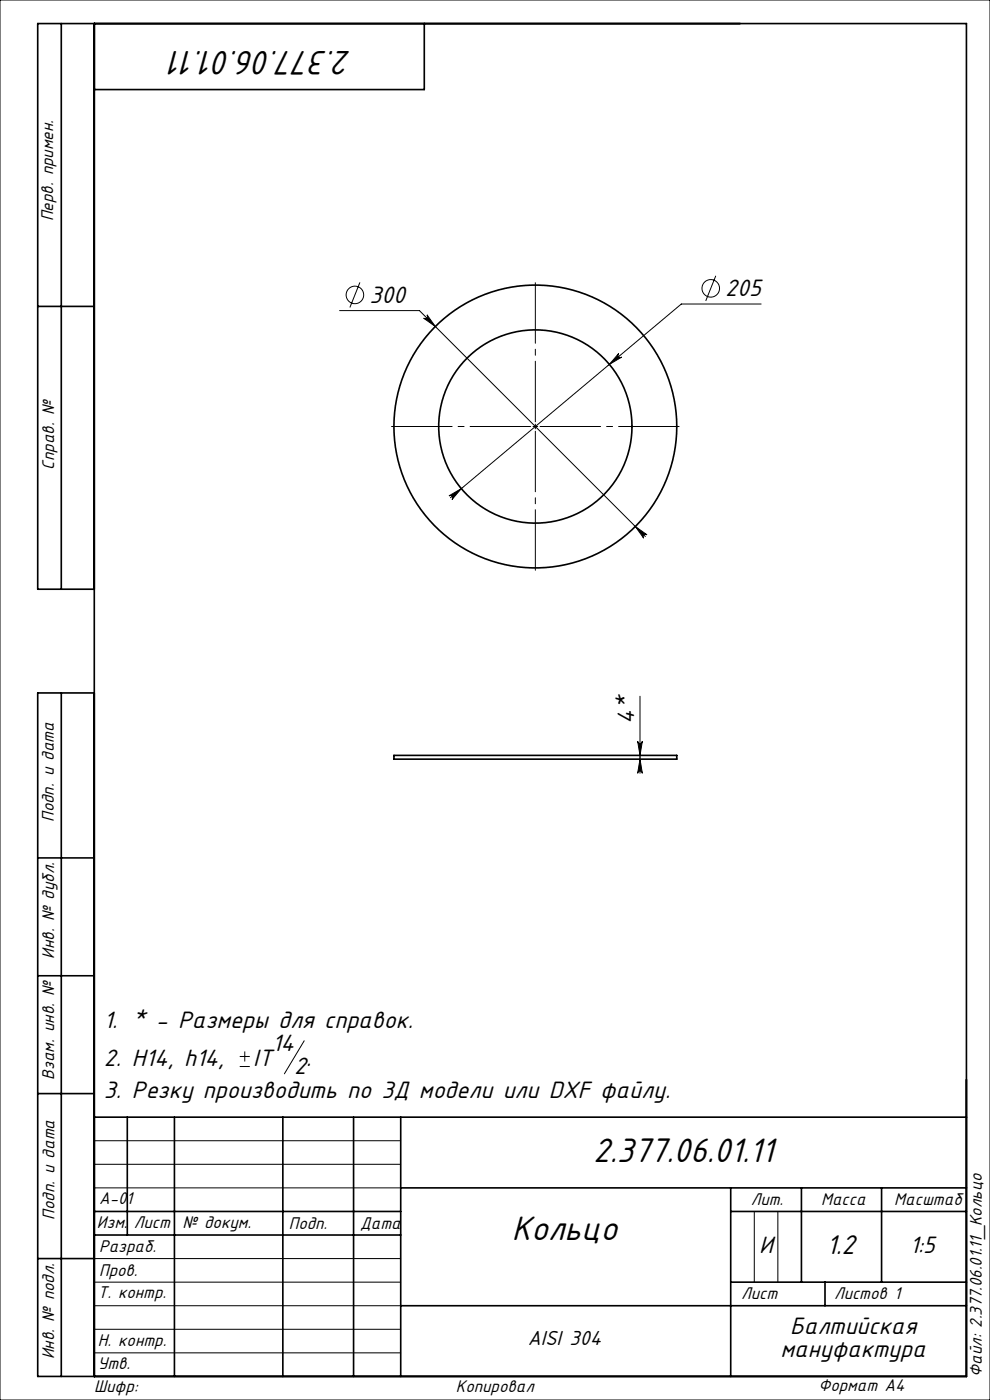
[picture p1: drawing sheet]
<svg xmlns="http://www.w3.org/2000/svg" width="210mm" height="297mm" viewBox="0 0 210 297" stroke-linecap="round" stroke-linejoin="round" font-family="sans-serif">
<g fill="none" stroke="#000" stroke-width=".21">
<path d="M0 0h210v297h-210zM76.3 59.9l-2.1 5.3M151.8 58.5l-2.1 5.3M72 65.9h17l47.9 47.9M89.9 67.5a.5 .5 0 0 0 .7 0 .5 .5 0 0 0 0-.7l1.7 2.5zM131.2 75a.5 .5 0 0 0 0 .7 .5 .5 0 0 0 .7 .1l-2.6 1.5zM161.5 64.5h-17l-48.9 41.1M113.1 90.5h1M113.6 90v1M95.2 105.2l2.7-1.5-2 2.3a.5 .5 0 0 0 0-.7 .5 .5 0 0 0-.7-.1zM134.8 111.7l2.4 1.8a.5 .5 0 0 0-.6 0 .5 .5 0 0 0-.1 .7zM135.3 157.3a.5 .5 0 0 0 .5 .4 .5 .5 0 0 0 .5-.4l-.5 3z"/>
<path d="M135.8 147.7v16.4M135.8 161.1l.5 3a.5 .5 0 0 0-.5-.5 .5 .5 0 0 0-.5 .5zM50.9 226.3h2.1M50.9 224.1h2.1M51.9 223.1v2.1M64.5 220.8l-4.2 7M20 242h65M20 247h65M20 252h65M160 257v15M165 257v15M20 277h65"/>
<path d="M20 272h65M20 267h65M20 287h65M20 282h65"/>
<circle cx="75.3" cy="62.6" r="1.86"/>
<circle cx="150.8" cy="61.2" r="1.86"/>
</g>
<path d="M112.6 90.5h-29.5M113.6 89.5v-29.5M113.6 91.5v29.5M114.6 90.5h29.5" fill="none" stroke="#000" stroke-width=".21" stroke-dasharray="15.2 1.3 1.3 1.3" stroke-dashoffset="2.4"/>
<g fill="none" stroke="#000" stroke-width=".35">
<path d="M13 5v120M20 5v287M90 5v14h-70M8 65h12M20 125h-12v-120h197v287h-197v-145h12M13 147v145M83.6 160.3h60v.8h-60zM8 182h12M8 207h12M8 232h12M20 237h185M27 237v25"/>
<path d="M37 237v55M60 237v55M75 237v55M85 237v55M20 257h65M85 252h120M155 252v40M155 257h50M170 252v20M187 252v20M8 267h12M20 262h65"/>
<path d="M85 277h120M155 272h50M175 272v5"/>
<circle cx="113.6" cy="90.5" r="20.5"/>
<circle cx="113.6" cy="90.5" r="30"/>
</g>
<g fill="#000">
<path d="M95.2 105.2a.5 .5 0 0 1 .7 .1 .5 .5 0 0 1 0 .7l2-2.3zM131.2 75l-1.9 2.3 2.6-1.5a.5 .5 0 0 1-.7-.1 .5 .5 0 0 1 0-.7zM134.8 111.7l1.7 2.5a.5 .5 0 0 1 .1-.7 .5 .5 0 0 1 .6 0zM89.9 67.5l2.4 1.8-1.7-2.5a.5 .5 0 0 1 0 .7 .5 .5 0 0 1-.7 0z"/>
<path d="M135.8 161.1l.5 3a.5 .5 0 0 0-.5-.5 .5 .5 0 0 0-.5 .5zM135.3 157.3a.5 .5 0 0 0 .5 .4 .5 .5 0 0 0 .5-.4l-.5 3z"/>
</g>
<g font-size="8">
<text x="74.5" y="10.7" transform="rotate(-180 74.5 10.7)">2.377.06.01.11</text>
<text x="125.8" y="246.6">2.377.06.01.11</text>
<text x="108.6" y="263.1">Кольцо</text>
</g>
<text font-size="6.4" x="175.3" y="266">1.2</text>
<g font-size="5.6">
<text x="78.4" y="64.3">300</text>
<text x="153.8" y="62.9">205</text>
<text x="134.5" y="153.5" transform="rotate(-90 134.5 153.5)">4*</text>
<text x="22" y="218.1">1. * - Размеры для справок.</text>
<text x="22" y="226.2">2. Н14, h14,</text>
<text x="53.7" y="226.2">IT</text>
<text x="57.7" y="223">14</text>
<text x="62.4" y="227.9">2</text>
<text x="65" y="226.2">.</text>
<text x="22" y="232.8">3. Резку производить по 3Д модели или DXF файлу.</text>
<text x="161.1" y="265.7">И</text>
<text x="193" y="265.8">1:5</text>
<text x="165.6" y="288">мануфактура</text>
<text x="167.6" y="283.1">Балтийская</text>
</g>
<text font-size="4.8" x="111.9" y="285.4">AISI 304</text>
<g font-size="4">
<text x="11.3" y="46.9" transform="rotate(-90 11.3 46.9)">Перв. примен.</text>
<text x="11.5" y="99.6" transform="rotate(-90 11.5 99.6)">Справ. №</text>
<text x="11.4" y="174.4" transform="rotate(-90 11.4 174.4)">Подп. и дата</text>
<text x="11.5" y="203.4" transform="rotate(-90 11.5 203.4)">Инв. № дубл.</text>
<text x="11.5" y="229" transform="rotate(-90 11.5 229)">Взам. инв. №</text>
<text x="21" y="255.5">А-01</text>
<text x="159.2" y="255.6">Лит.</text>
<text x="174.2" y="255.6">Масса</text>
<text x="189.7" y="255.6">Масштаб</text>
<text x="11.5" y="258.8" transform="rotate(-90 11.5 258.8)">Подп. и дата</text>
<text x="20.6" y="260.5">Изм.</text>
<text x="28.4" y="260.5">Лист</text>
<text x="38.7" y="260.5">№ докум.</text>
<text x="61.3" y="260.6">Подп.</text>
<text x="76.4" y="260.6">Дата</text>
<text x="21" y="265.6">Разраб.</text>
<text x="20.7" y="275.4">Т. контр.</text>
<text x="21" y="270.8">Пров.</text>
<text x="157.2" y="275.6">Лист</text>
<text x="176.9" y="275.6">Листов 1</text>
<text x="20.7" y="285.6">Н. контр.</text>
<text x="11.5" y="288.4" transform="rotate(-90 11.5 288.4)">Инв. № подл.</text>
<text x="20.7" y="290.4">Утв.</text>
<text x="208.3" y="292.1" transform="rotate(-90 208.3 292.1)">Файл: 2.377.06.01.11_Кольцо</text>
<text x="20" y="295.3">Шифр:</text>
<text x="96.7" y="295.3">Копировал</text>
<text x="173.6" y="295.1">Формат A4</text>
</g>
</svg>
